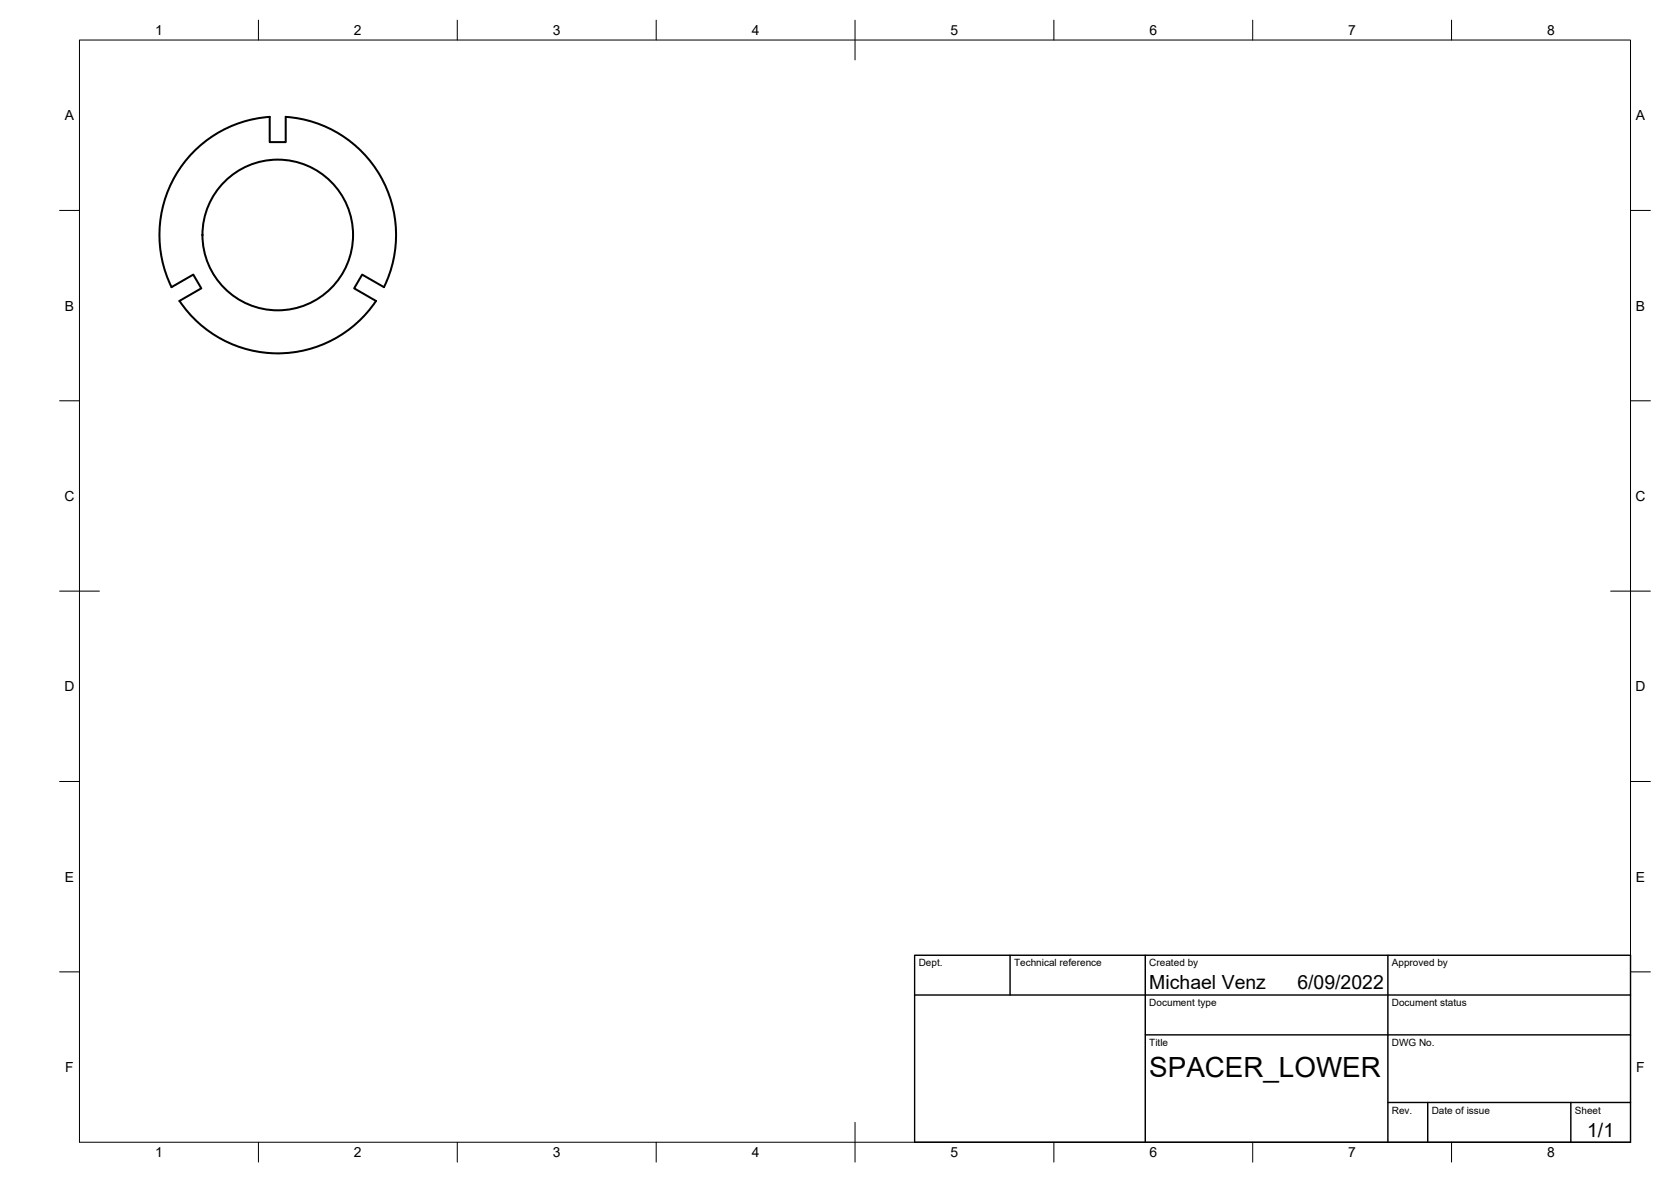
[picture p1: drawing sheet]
<svg xmlns="http://www.w3.org/2000/svg" width="420mm" height="297mm" viewBox="0 0 420 297" stroke-linecap="round" stroke-linejoin="round" font-family="sans-serif">
<!-- layer: Visible -->
<g fill="none" stroke="#000" stroke-width=".51">
<path d="M49.4 37.4a29.8 29.8 0 0 1 18.4-8v6.3h4v-6.3a29.7 29.7 0 0 1 24.7 42.8l-5.4-3.2-2.1 3.5 5.6 3.1a29.8 29.8 0 0 1-49.5 0l5.5-3.1-2-3.5-5.5 3.2a29.7 29.7 0 0 1 6.3-34.8z"/>
<circle cx="69.8" cy="59.1" r="18.9"/>
</g>
<!-- layer: Border -->
<g fill="none" stroke="#000" stroke-width=".25">
<path d="M20 10.1h390v276.9h-390zM65 5.1v5M115 5.1v5M165 5.1v5M215 5.1v10M265 5.1v5M315 5.1v5M365 5.1v5M15 52.9h5M410 52.9h5M15 100.7h5M410 100.7h5"/>
<path d="M15 148.6h10M405 148.6h10M15 196.4h5M410 196.4h5M15 244.2h5M410 244.2h5M65 287v5M115 287v5M165 287v5M215 282.1v9.9M265 287v5M315 287v5"/>
<path d="M365 287v5"/>
</g>
<!-- layer: TitleBlock -->
<path d="M230 240.1h180v46.9h-180zM230 250h180M254 240.1v9.9M288 240.1v46.9M349 240.1v46.9M288 260.1h122M349 277.1h61M359 277.1v9.9M395 277.1v9.9" fill="none" stroke="#000" stroke-width=".36"/>
<text font-size="7" x="289" y="270.6">SPACER_LOWER</text>
<g font-size="4.9">
<text x="289" y="248.5">Michael Venz</text>
<text x="326.2" y="248.5">6/09/2022</text>
<text x="399.1" y="285.7">1/1</text>
</g>
<g font-size="3.5">
<text x="39" y="8.8">1</text>
<text x="89" y="8.8">2</text>
<text x="139" y="8.8">3</text>
<text x="189" y="8.8">4</text>
<text x="239" y="8.8">5</text>
<text x="289" y="8.8">6</text>
<text x="339" y="8.8">7</text>
<text x="389" y="8.8">8</text>
<text x="16.3" y="30.2">A</text>
<text x="411.3" y="30.2">A</text>
<text x="16.3" y="78">B</text>
<text x="411.3" y="78">B</text>
<text x="16.2" y="125.9">C</text>
<text x="411.2" y="125.9">C</text>
<text x="16.2" y="173.7">D</text>
<text x="411.2" y="173.7">D</text>
<text x="16.3" y="221.6">E</text>
<text x="411.3" y="221.6">E</text>
<text x="16.4" y="269.4">F</text>
<text x="411.4" y="269.4">F</text>
<text x="39" y="290.8">1</text>
<text x="89" y="290.8">2</text>
<text x="139" y="290.8">3</text>
<text x="189" y="290.8">4</text>
<text x="239" y="290.8">5</text>
<text x="289" y="290.8">6</text>
<text x="339" y="290.8">7</text>
<text x="389" y="290.8">8</text>
</g>
<g font-size="2.5">
<text x="231" y="242.9">Dept.</text>
<text x="255" y="242.9">Technical reference</text>
<text x="289" y="242.9">Created by</text>
<text x="350" y="242.9">Approved by</text>
<text x="289" y="252.8">Document type</text>
<text x="350" y="252.8">Document status</text>
<text x="289" y="262.9">Title</text>
<text x="350" y="262.9">DWG No.</text>
<text x="350" y="279.9">Rev.</text>
<text x="360" y="279.9">Date of issue</text>
<text x="396" y="279.9">Sheet</text>
</g>
</svg>
